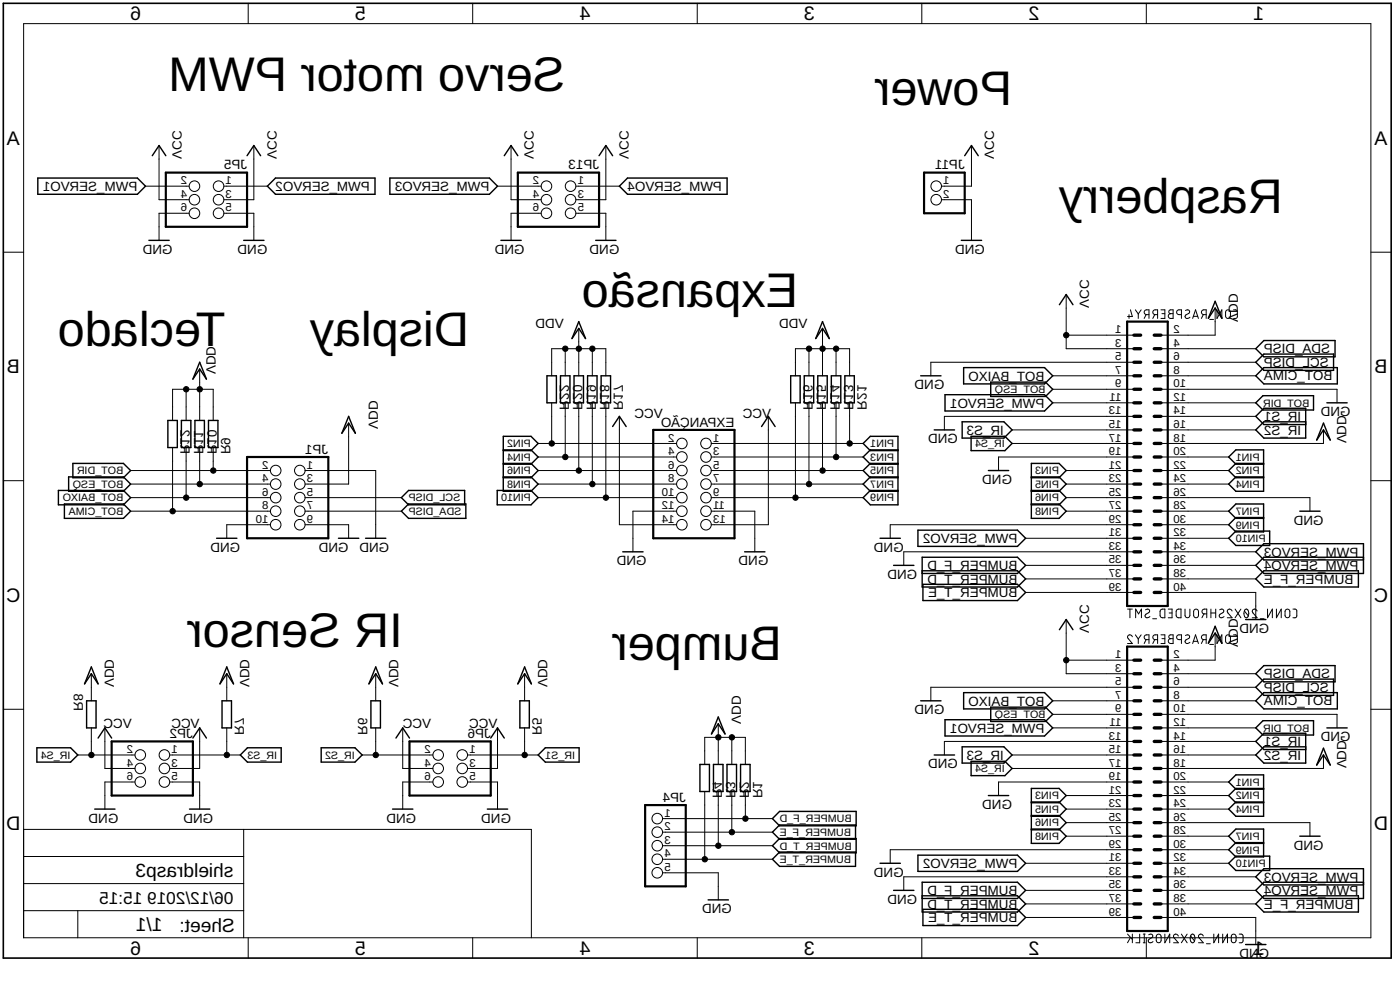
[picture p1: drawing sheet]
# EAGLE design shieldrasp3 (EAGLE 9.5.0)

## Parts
CON_RASPBERRY2  CONN_20X2NOSILK  [2X20_NOSILK]
CON_RASPBERRY4  CONN_20X2SHROUDED_SMT  [2X20_SHROUDED_SMT]
EXPANÇÃO  PINHD-2X7  [2X07]
JP1  PINHD-2X5  [2X05]
JP2  PINHD-2X3  [2X03]
JP4  PINHD-1X5  [1X05]
JP5  PINHD-2X3  [2X03]
JP6  PINHD-2X3  [2X03]
JP11  PINHD-1X2  [1X02]
JP13  PINHD-2X3  [2X03]
R1  R-EU_M0805  [M0805]
R2  R-EU_M0805  [M0805]
R3  R-EU_M0805  [M0805]
R4  R-EU_M0805  [M0805]
R5  R-EU_M0805  [M0805]
R6  R-EU_M0805  [M0805]
R7  R-EU_M0805  [M0805]
R8  R-EU_M0805  [M0805]
R9  R-EU_M0805  [M0805]
R10  R-EU_M0805  [M0805]
R11  R-EU_M0805  [M0805]
R12  R-EU_M0805  [M0805]
R13  R-EU_M0805  [M0805]
R14  R-EU_M0805  [M0805]
R15  R-EU_M0805  [M0805]
R16  R-EU_M0805  [M0805]
R17  R-EU_M0805  [M0805]
R18  R-EU_M0805  [M0805]
R19  R-EU_M0805  [M0805]
R20  R-EU_M0805  [M0805]
R21  R-EU_M0805  [M0805]
R22  R-EU_M0805  [M0805]

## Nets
BOT_BAIXO: CON_RASPBERRY2.7 CON_RASPBERRY4.7 JP1.6 R11.1
BOT_CIMA: CON_RASPBERRY2.8 CON_RASPBERRY4.8 JP1.8 R12.1
BOT_DIR: CON_RASPBERRY2.12 CON_RASPBERRY4.12 JP1.2 R9.1
BOT_ESQ: CON_RASPBERRY2.9 CON_RASPBERRY4.9 JP1.4 R10.1
BUMPER_F_D: CON_RASPBERRY2.35 CON_RASPBERRY4.35 JP4.1 R1.1
BUMPER_F_E: CON_RASPBERRY2.38 CON_RASPBERRY4.38 JP4.2 R2.1
BUMPER_T_D: CON_RASPBERRY2.37 CON_RASPBERRY4.37 JP4.3 R3.1
BUMPER_T_E: CON_RASPBERRY2.39 CON_RASPBERRY4.39 JP4.4 R4.1
GND: CON_RASPBERRY2.5 CON_RASPBERRY2.10 CON_RASPBERRY2.13 CON_RASPBERRY2.19 CON_RASPBERRY2.26 CON_RASPBERRY2.29 CON_RASPBERRY2.33 CON_RASPBERRY2.40 CON_RASPBERRY4.5 CON_RASPBERRY4.10 CON_RASPBERRY4.13 CON_RASPBERRY4.19 CON_RASPBERRY4.26 CON_RASPBERRY4.29 CON_RASPBERRY4.33 CON_RASPBERRY4.40 EXPANÇÃO.11 EXPANÇÃO.12 JP1.1 JP1.9 JP1.10 JP2.5 JP2.6 JP4.5 JP5.5 JP5.6 JP6.5 JP6.6 JP11.2 JP13.5 JP13.6
IR_S1: CON_RASPBERRY2.14 CON_RASPBERRY4.14 JP6.1 R5.1
IR_S2: CON_RASPBERRY2.16 CON_RASPBERRY4.16 JP6.2 R6.1
IR_S3: CON_RASPBERRY2.15 CON_RASPBERRY4.15 JP2.1 R7.1
IR_S4: CON_RASPBERRY2.17 CON_RASPBERRY4.17 JP2.2 R8.2
PIN1: CON_RASPBERRY2.20 CON_RASPBERRY4.20 EXPANÇÃO.1 R21.1
PIN2: CON_RASPBERRY2.22 CON_RASPBERRY4.22 EXPANÇÃO.2 R22.1
PIN3: CON_RASPBERRY2.21 CON_RASPBERRY4.21 EXPANÇÃO.3 R13.1
PIN4: CON_RASPBERRY2.24 CON_RASPBERRY4.24 EXPANÇÃO.4 R20.1
PIN5: CON_RASPBERRY2.23 CON_RASPBERRY4.23 EXPANÇÃO.5 R14.1
PIN6: CON_RASPBERRY2.25 CON_RASPBERRY4.25 EXPANÇÃO.6 R19.1
PIN7: CON_RASPBERRY2.28 CON_RASPBERRY4.28 EXPANÇÃO.7 R15.1
PIN8: CON_RASPBERRY2.27 CON_RASPBERRY4.27 EXPANÇÃO.8 R18.1
PIN9: CON_RASPBERRY2.30 CON_RASPBERRY4.30 EXPANÇÃO.9 R16.1
PIN10: CON_RASPBERRY2.32 CON_RASPBERRY4.32 EXPANÇÃO.10 R17.1
PWM_SERVO1: CON_RASPBERRY2.11 CON_RASPBERRY4.11 JP5.2
PWM_SERVO2: CON_RASPBERRY2.31 CON_RASPBERRY4.31 JP5.1
PWM_SERVO3: CON_RASPBERRY2.34 CON_RASPBERRY4.34 JP13.2
PWM_SERVO4: CON_RASPBERRY2.36 CON_RASPBERRY4.36 JP13.1
SCL_DISP: CON_RASPBERRY2.6 CON_RASPBERRY4.6 JP1.5
SDA_DISP: CON_RASPBERRY2.4 CON_RASPBERRY4.4 JP1.7
VCC [vcc]: CON_RASPBERRY2.1 CON_RASPBERRY2.3 CON_RASPBERRY4.1 CON_RASPBERRY4.3 EXPANÇÃO.13 EXPANÇÃO.14 JP2.3 JP2.4 JP5.3 JP5.4 JP6.3 JP6.4 JP11.1 JP13.3 JP13.4
VDD [vcc]: CON_RASPBERRY2.2 CON_RASPBERRY2.18 CON_RASPBERRY4.2 CON_RASPBERRY4.18 JP1.3 R1.2 R2.2 R3.2 R4.2 R5.2 R6.2 R7.2 R8.1 R9.2 R10.2 R11.2 R12.2 R13.2 R14.2 R15.2 R16.2 R17.2 R18.2 R19.2 R20.2 R21.2 R22.2

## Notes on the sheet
- Power | Servo motor PWM
- Raspberry
- Expansão
- Display | Teclado
- Bumper | IR Sensor

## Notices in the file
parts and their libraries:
SparkFun-Connectors: Licensing: Creative Commons ShareAlike 4.0 International - https://creativecommons.org/licenses/by-sa/4.0
